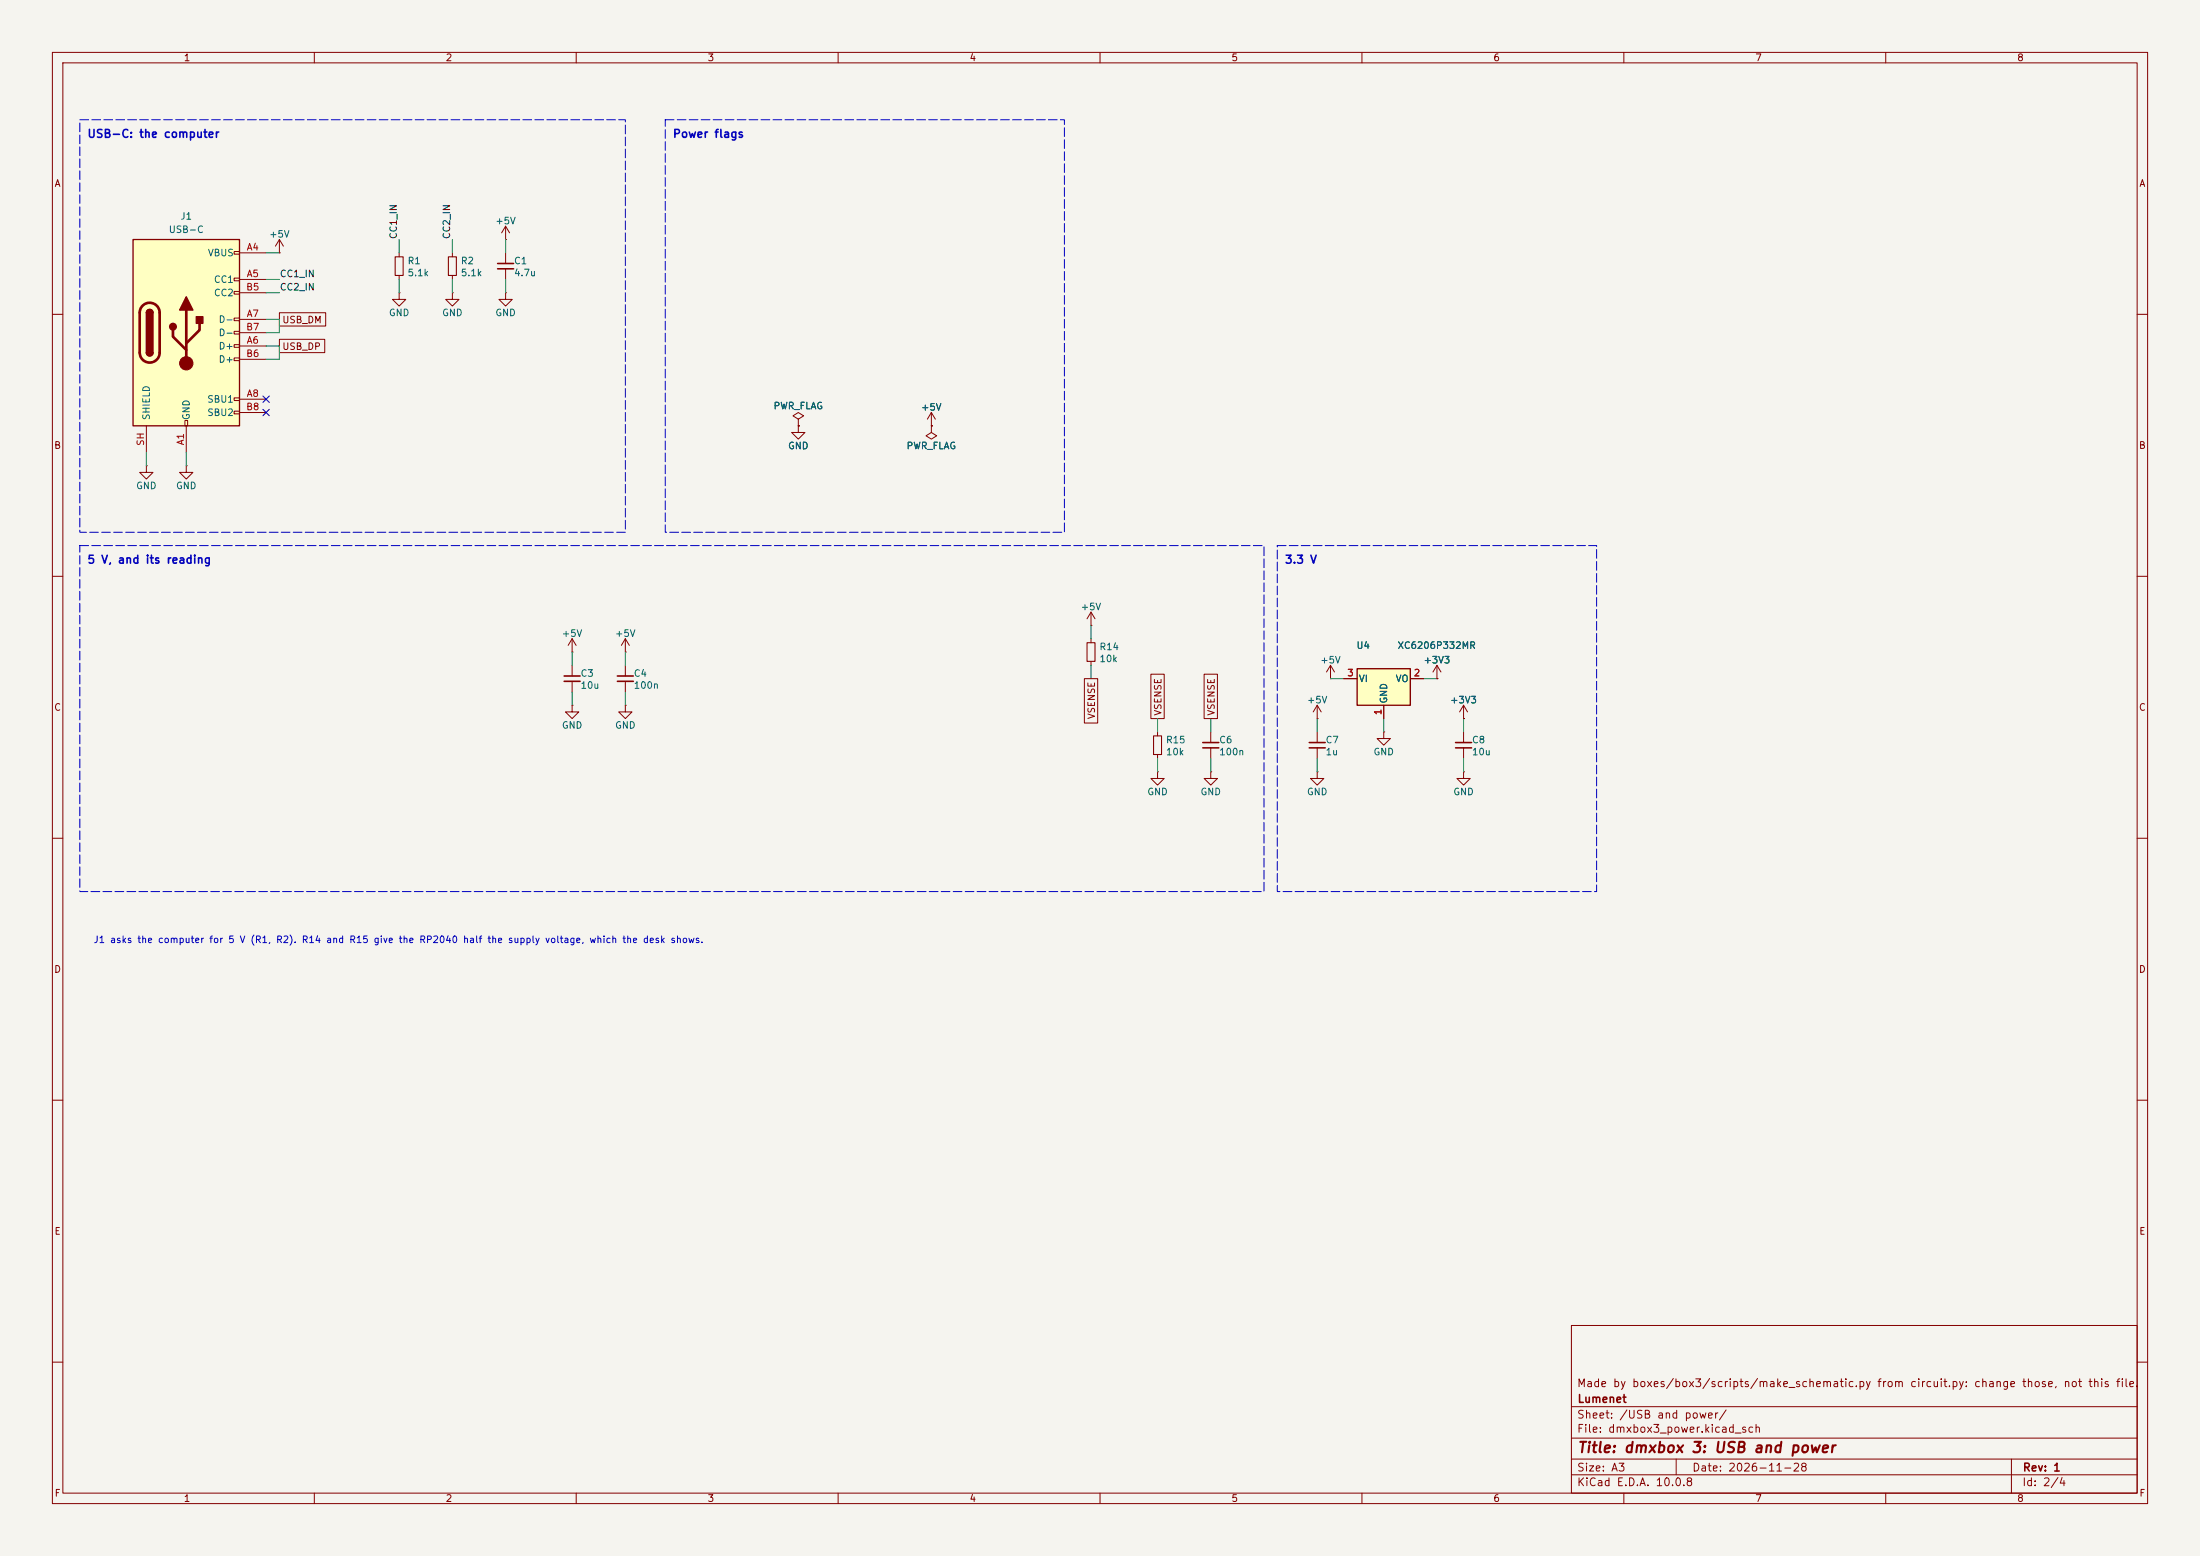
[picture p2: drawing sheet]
(kicad_sch
 (version 20250610)
 (generator "eeschema")
 (generator_version "9.99")
 (paper "A3")
 (title_block
  (title "dmxbox 3: USB and power")
  (date "2026-11-28")
  (rev "1")
  (company "Lumenet")
  (comment 1 "Made by boxes/box3/scripts/make_schematic.py from circuit.py: change those, not this file."))
 (lib_symbols
  (symbol "Connector:USB_C_Receptacle_USB2.0_16P"
   (pin_names
    (offset 1.016)) (exclude_from_sim no) (in_bom yes) (on_board yes)
   (in_pos_files yes)
   (duplicate_pin_numbers_are_jumpers no)
   (property "Reference" "J" (at 0 22.225 0) (show_name no) (do_not_autoplace no) (effects (font (size 1.27 1.27))))
   (property "Value" "USB_C_Receptacle_USB2.0_16P" (at 0 19.685 0) (show_name no) (do_not_autoplace no) (effects (font (size 1.27 1.27))))
   (property "Footprint" "" (at 3.81 0 0) (show_name no) (do_not_autoplace no) (hide yes) (effects (font (size 1.27 1.27))))
   (property "Datasheet" "https://www.usb.org/sites/default/files/documents/usb_type-c.zip" (at 3.81 0 0) (show_name no) (do_not_autoplace no) (hide yes) (effects (font (size 1.27 1.27))))
   (property "Description" "USB 2.0-only 16P Type-C Receptacle connector" (at 0 0 0) (show_name no) (do_not_autoplace no) (hide yes) (effects (font (size 1.27 1.27))))
   (symbol "USB_C_Receptacle_USB2.0_16P_0_0"
    (rectangle (start -0.254 -17.78) (end 0.254 -16.764) (stroke (width 0) (type default)) (fill (type none)))
    (rectangle (start 10.16 15.494) (end 9.144 14.986) (stroke (width 0) (type default)) (fill (type none)))
    (rectangle (start 10.16 10.414) (end 9.144 9.906) (stroke (width 0) (type default)) (fill (type none)))
    (rectangle (start 10.16 7.874) (end 9.144 7.366) (stroke (width 0) (type default)) (fill (type none)))
    (rectangle (start 10.16 2.794) (end 9.144 2.286) (stroke (width 0) (type default)) (fill (type none)))
    (rectangle (start 10.16 0.254) (end 9.144 -0.254) (stroke (width 0) (type default)) (fill (type none)))
    (rectangle (start 10.16 -2.286) (end 9.144 -2.794) (stroke (width 0) (type default)) (fill (type none)))
    (rectangle (start 10.16 -4.826) (end 9.144 -5.334) (stroke (width 0) (type default)) (fill (type none)))
    (rectangle (start 10.16 -12.446) (end 9.144 -12.954) (stroke (width 0) (type default)) (fill (type none)))
    (rectangle (start 10.16 -14.986) (end 9.144 -15.494) (stroke (width 0) (type default)) (fill (type none))))
   (symbol "USB_C_Receptacle_USB2.0_16P_0_1"
    (rectangle (start -10.16 17.78) (end 10.16 -17.78) (stroke (width 0.254) (type default)) (fill (type background)))
    (polyline (pts (xy -8.89 -3.81) (xy -8.89 3.81)) (stroke (width 0.508) (type default)) (fill (type none)))
    (rectangle (start -7.62 -3.81) (end -6.35 3.81) (stroke (width 0.254) (type default)) (fill (type outline)))
    (arc (start -7.62 3.81) (mid -6.985 4.4423) (end -6.35 3.81) (stroke (width 0.254) (type default)) (fill (type none)))
    (arc (start -7.62 3.81) (mid -6.985 4.4423) (end -6.35 3.81) (stroke (width 0.254) (type default)) (fill (type outline)))
    (arc (start -8.89 3.81) (mid -6.985 5.7067) (end -5.08 3.81) (stroke (width 0.508) (type default)) (fill (type none)))
    (arc (start -5.08 -3.81) (mid -6.985 -5.7067) (end -8.89 -3.81) (stroke (width 0.508) (type default)) (fill (type none)))
    (arc (start -6.35 -3.81) (mid -6.985 -4.4423) (end -7.62 -3.81) (stroke (width 0.254) (type default)) (fill (type none)))
    (arc (start -6.35 -3.81) (mid -6.985 -4.4423) (end -7.62 -3.81) (stroke (width 0.254) (type default)) (fill (type outline)))
    (polyline (pts (xy -5.08 3.81) (xy -5.08 -3.81)) (stroke (width 0.508) (type default)) (fill (type none)))
    (circle (center -2.54 1.143) (radius 0.635) (stroke (width 0.254) (type default)) (fill (type outline)))
    (polyline (pts (xy -1.27 4.318) (xy 0 6.858) (xy 1.27 4.318) (xy -1.27 4.318)) (stroke (width 0.254) (type default)) (fill (type outline)))
    (polyline (pts (xy 0 -2.032) (xy 2.54 0.508) (xy 2.54 1.778)) (stroke (width 0.508) (type default)) (fill (type none)))
    (polyline (pts (xy 0 -3.302) (xy -2.54 -0.762) (xy -2.54 0.508)) (stroke (width 0.508) (type default)) (fill (type none)))
    (polyline (pts (xy 0 -5.842) (xy 0 4.318)) (stroke (width 0.508) (type default)) (fill (type none)))
    (circle (center 0 -5.842) (radius 1.27) (stroke (width 0) (type default)) (fill (type outline)))
    (rectangle (start 1.905 1.778) (end 3.175 3.048) (stroke (width 0.254) (type default)) (fill (type outline))))
   (symbol "USB_C_Receptacle_USB2.0_16P_1_1"
    (pin passive line (at 0 -22.86 90) (length 5.08) (name "GND" (effects (font (size 1.27 1.27)))) (number "A1" (effects (font (size 1.27 1.27)))))
    (pin passive line (at 15.24 15.24 180) (length 5.08) (name "VBUS" (effects (font (size 1.27 1.27)))) (number "A4" (effects (font (size 1.27 1.27)))))
    (pin bidirectional line (at 15.24 10.16 180) (length 5.08) (name "CC1" (effects (font (size 1.27 1.27)))) (number "A5" (effects (font (size 1.27 1.27)))))
    (pin bidirectional line (at 15.24 -2.54 180) (length 5.08) (name "D+" (effects (font (size 1.27 1.27)))) (number "A6" (effects (font (size 1.27 1.27)))))
    (pin bidirectional line (at 15.24 2.54 180) (length 5.08) (name "D-" (effects (font (size 1.27 1.27)))) (number "A7" (effects (font (size 1.27 1.27)))))
    (pin bidirectional line (at 15.24 -12.7 180) (length 5.08) (name "SBU1" (effects (font (size 1.27 1.27)))) (number "A8" (effects (font (size 1.27 1.27)))))
    (pin passive line (at 15.24 15.24 180) (length 5.08) (hide yes) (name "VBUS" (effects (font (size 1.27 1.27)))) (number "A9" (effects (font (size 1.27 1.27)))))
    (pin passive line (at 0 -22.86 90) (length 5.08) (hide yes) (name "GND" (effects (font (size 1.27 1.27)))) (number "A12" (effects (font (size 1.27 1.27)))))
    (pin passive line (at 0 -22.86 90) (length 5.08) (hide yes) (name "GND" (effects (font (size 1.27 1.27)))) (number "B1" (effects (font (size 1.27 1.27)))))
    (pin passive line (at 15.24 15.24 180) (length 5.08) (hide yes) (name "VBUS" (effects (font (size 1.27 1.27)))) (number "B4" (effects (font (size 1.27 1.27)))))
    (pin bidirectional line (at 15.24 7.62 180) (length 5.08) (name "CC2" (effects (font (size 1.27 1.27)))) (number "B5" (effects (font (size 1.27 1.27)))))
    (pin bidirectional line (at 15.24 -5.08 180) (length 5.08) (name "D+" (effects (font (size 1.27 1.27)))) (number "B6" (effects (font (size 1.27 1.27)))))
    (pin bidirectional line (at 15.24 0 180) (length 5.08) (name "D-" (effects (font (size 1.27 1.27)))) (number "B7" (effects (font (size 1.27 1.27)))))
    (pin bidirectional line (at 15.24 -15.24 180) (length 5.08) (name "SBU2" (effects (font (size 1.27 1.27)))) (number "B8" (effects (font (size 1.27 1.27)))))
    (pin passive line (at 15.24 15.24 180) (length 5.08) (hide yes) (name "VBUS" (effects (font (size 1.27 1.27)))) (number "B9" (effects (font (size 1.27 1.27)))))
    (pin passive line (at 0 -22.86 90) (length 5.08) (hide yes) (name "GND" (effects (font (size 1.27 1.27)))) (number "B12" (effects (font (size 1.27 1.27)))))
    (pin passive line (at -7.62 -22.86 90) (length 5.08) (name "SHIELD" (effects (font (size 1.27 1.27)))) (number "SH" (effects (font (size 1.27 1.27))))))
   (embedded_fonts no))
  (symbol "Device:C_Small"
   (pin_numbers (hide yes))
   (pin_names
    (offset 0.254) (hide yes)) (exclude_from_sim no) (in_bom yes) (on_board yes)
   (in_pos_files yes)
   (duplicate_pin_numbers_are_jumpers no)
   (property "Reference" "C" (at 0.254 1.778 0) (show_name no) (do_not_autoplace no) (effects (font (size 1.27 1.27)) (justify left)))
   (property "Value" "C_Small" (at 0.254 -2.032 0) (show_name no) (do_not_autoplace no) (effects (font (size 1.27 1.27)) (justify left)))
   (property "Footprint" "" (at 0 0 0) (show_name no) (do_not_autoplace no) (hide yes) (effects (font (size 1.27 1.27))))
   (property "Datasheet" "" (at 0 0 0) (show_name no) (do_not_autoplace no) (hide yes) (effects (font (size 1.27 1.27))))
   (property "Description" "Unpolarized capacitor, small symbol" (at 0 -10.16 0) (show_name no) (do_not_autoplace no) (hide yes) (effects (font (size 1.27 1.27))))
   (symbol "C_Small_0_1"
    (polyline (pts (xy -1.524 0.508) (xy 1.524 0.508)) (stroke (width 0.3048) (type default)) (fill (type none)))
    (polyline (pts (xy -1.524 -0.508) (xy 1.524 -0.508)) (stroke (width 0.3048) (type default)) (fill (type none))))
   (symbol "C_Small_1_1"
    (pin passive line (at 0 2.54 270) (length 2.032) (name "" (effects (font (size 1.27 1.27)))) (number "1" (effects (font (size 1.27 1.27)))))
    (pin passive line (at 0 -2.54 90) (length 2.032) (name "" (effects (font (size 1.27 1.27)))) (number "2" (effects (font (size 1.27 1.27))))))
   (embedded_fonts no))
  (symbol "Device:R_Small"
   (pin_numbers (hide yes))
   (pin_names
    (offset 0.254) (hide yes)) (exclude_from_sim no) (in_bom yes) (on_board yes)
   (in_pos_files yes)
   (duplicate_pin_numbers_are_jumpers no)
   (property "Reference" "R" (at 0 0 90) (show_name no) (do_not_autoplace no) (effects (font (size 1.016 1.016))))
   (property "Value" "R_Small" (at 1.778 0 90) (show_name no) (do_not_autoplace no) (effects (font (size 1.27 1.27))))
   (property "Footprint" "" (at 0 0 0) (show_name no) (do_not_autoplace no) (hide yes) (effects (font (size 1.27 1.27))))
   (property "Datasheet" "" (at 0 0 0) (show_name no) (do_not_autoplace no) (hide yes) (effects (font (size 1.27 1.27))))
   (property "Description" "Resistor, small symbol" (at 0 0 0) (show_name no) (do_not_autoplace no) (hide yes) (effects (font (size 1.27 1.27))))
   (symbol "R_Small_0_1"
    (rectangle (start -0.762 1.778) (end 0.762 -1.778) (stroke (width 0.2032) (type default)) (fill (type none))))
   (symbol "R_Small_1_1"
    (pin passive line (at 0 2.54 270) (length 0.762) (name "" (effects (font (size 1.27 1.27)))) (number "1" (effects (font (size 1.27 1.27)))))
    (pin passive line (at 0 -2.54 90) (length 0.762) (name "" (effects (font (size 1.27 1.27)))) (number "2" (effects (font (size 1.27 1.27))))))
   (embedded_fonts no))
  (symbol "Regulator_Linear:XC6206PxxxMR"
   (pin_names
    (offset 0.254)) (exclude_from_sim no) (in_bom yes) (on_board yes)
   (in_pos_files yes)
   (duplicate_pin_numbers_are_jumpers no)
   (property "Reference" "U" (at -3.81 3.175 0) (show_name no) (do_not_autoplace no) (effects (font (size 1.27 1.27))))
   (property "Value" "XC6206PxxxMR" (at 0 3.175 0) (show_name no) (do_not_autoplace no) (effects (font (size 1.27 1.27)) (justify left)))
   (property "Footprint" "Package_TO_SOT_SMD:SOT-23-3" (at 0 5.715 0) (show_name no) (do_not_autoplace no) (hide yes) (effects (font (size 1.27 1.27)
    (italic yes))))
   (property "Datasheet" "https://www.torexsemi.com/file/xc6206/XC6206.pdf" (at 0 0 0) (show_name no) (do_not_autoplace no) (hide yes) (effects (font (size 1.27 1.27))))
   (property "Description" "Positive 60-250mA Low Dropout Regulator, Fixed Output, SOT-23" (at 0 0 0) (show_name no) (do_not_autoplace no) (hide yes) (effects (font (size 1.27 1.27))))
   (symbol "XC6206PxxxMR_0_1"
    (rectangle (start -5.08 1.905) (end 5.08 -5.08) (stroke (width 0.254) (type default)) (fill (type background))))
   (symbol "XC6206PxxxMR_1_1"
    (pin power_in line (at 0 -7.62 90) (length 2.54) (name "GND" (effects (font (size 1.27 1.27)))) (number "1" (effects (font (size 1.27 1.27)))))
    (pin power_out line (at 7.62 0 180) (length 2.54) (name "VO" (effects (font (size 1.27 1.27)))) (number "2" (effects (font (size 1.27 1.27)))))
    (pin power_in line (at -7.62 0 0) (length 2.54) (name "VI" (effects (font (size 1.27 1.27)))) (number "3" (effects (font (size 1.27 1.27))))))
   (embedded_fonts no))
  (symbol "power:+3V3"
   (power global)
   (pin_numbers (hide yes))
   (pin_names
    (offset 0) (hide yes)) (exclude_from_sim no) (in_bom yes) (on_board yes)
   (in_pos_files yes)
   (duplicate_pin_numbers_are_jumpers no)
   (property "Reference" "#PWR" (at 0 -3.81 0) (show_name no) (do_not_autoplace no) (hide yes) (effects (font (size 1.27 1.27))))
   (property "Value" "+3V3" (at 0 3.556 0) (show_name no) (do_not_autoplace no) (effects (font (size 1.27 1.27))))
   (property "Footprint" "" (at 0 0 0) (show_name no) (do_not_autoplace no) (hide yes) (effects (font (size 1.27 1.27))))
   (property "Datasheet" "" (at 0 0 0) (show_name no) (do_not_autoplace no) (hide yes) (effects (font (size 1.27 1.27))))
   (property "Description" "Power symbol creates a global label with name \"+3V3\"" (at 0 0 0) (show_name no) (do_not_autoplace no) (hide yes) (effects (font (size 1.27 1.27))))
   (symbol "+3V3_0_1"
    (polyline (pts (xy -0.762 1.27) (xy 0 2.54)) (stroke (width 0) (type default)) (fill (type none)))
    (polyline (pts (xy 0 2.54) (xy 0.762 1.27)) (stroke (width 0) (type default)) (fill (type none)))
    (polyline (pts (xy 0 0) (xy 0 2.54)) (stroke (width 0) (type default)) (fill (type none))))
   (symbol "+3V3_1_1"
    (pin power_in line (at 0 0 90) (length 0) (name "" (effects (font (size 1.27 1.27)))) (number "1" (effects (font (size 1.27 1.27))))))
   (embedded_fonts no))
  (symbol "power:+5V"
   (power global)
   (pin_numbers (hide yes))
   (pin_names
    (offset 0) (hide yes)) (exclude_from_sim no) (in_bom yes) (on_board yes)
   (in_pos_files yes)
   (duplicate_pin_numbers_are_jumpers no)
   (property "Reference" "#PWR" (at 0 -3.81 0) (show_name no) (do_not_autoplace no) (hide yes) (effects (font (size 1.27 1.27))))
   (property "Value" "+5V" (at 0 3.556 0) (show_name no) (do_not_autoplace no) (effects (font (size 1.27 1.27))))
   (property "Footprint" "" (at 0 0 0) (show_name no) (do_not_autoplace no) (hide yes) (effects (font (size 1.27 1.27))))
   (property "Datasheet" "" (at 0 0 0) (show_name no) (do_not_autoplace no) (hide yes) (effects (font (size 1.27 1.27))))
   (property "Description" "Power symbol creates a global label with name \"+5V\"" (at 0 0 0) (show_name no) (do_not_autoplace no) (hide yes) (effects (font (size 1.27 1.27))))
   (symbol "+5V_0_1"
    (polyline (pts (xy -0.762 1.27) (xy 0 2.54)) (stroke (width 0) (type default)) (fill (type none)))
    (polyline (pts (xy 0 2.54) (xy 0.762 1.27)) (stroke (width 0) (type default)) (fill (type none)))
    (polyline (pts (xy 0 0) (xy 0 2.54)) (stroke (width 0) (type default)) (fill (type none))))
   (symbol "+5V_1_1"
    (pin power_in line (at 0 0 90) (length 0) (name "" (effects (font (size 1.27 1.27)))) (number "1" (effects (font (size 1.27 1.27))))))
   (embedded_fonts no))
  (symbol "power:GND"
   (power global)
   (pin_numbers (hide yes))
   (pin_names
    (offset 0) (hide yes)) (exclude_from_sim no) (in_bom yes) (on_board yes)
   (in_pos_files yes)
   (duplicate_pin_numbers_are_jumpers no)
   (property "Reference" "#PWR" (at 0 -6.35 0) (show_name no) (do_not_autoplace no) (hide yes) (effects (font (size 1.27 1.27))))
   (property "Value" "GND" (at 0 -3.81 0) (show_name no) (do_not_autoplace no) (effects (font (size 1.27 1.27))))
   (property "Footprint" "" (at 0 0 0) (show_name no) (do_not_autoplace no) (hide yes) (effects (font (size 1.27 1.27))))
   (property "Datasheet" "" (at 0 0 0) (show_name no) (do_not_autoplace no) (hide yes) (effects (font (size 1.27 1.27))))
   (property "Description" "Power symbol creates a global label with name \"GND\" , ground" (at 0 0 0) (show_name no) (do_not_autoplace no) (hide yes) (effects (font (size 1.27 1.27))))
   (symbol "GND_0_1"
    (polyline (pts (xy 0 0) (xy 0 -1.27) (xy 1.27 -1.27) (xy 0 -2.54) (xy -1.27 -1.27) (xy 0 -1.27)) (stroke (width 0) (type default)) (fill (type none))))
   (symbol "GND_1_1"
    (pin power_in line (at 0 0 270) (length 0) (name "" (effects (font (size 1.27 1.27)))) (number "1" (effects (font (size 1.27 1.27))))))
   (embedded_fonts no))
  (symbol "power:PWR_FLAG"
   (power global)
   (pin_numbers (hide yes))
   (pin_names
    (offset 0) (hide yes)) (exclude_from_sim no) (in_bom yes) (on_board yes)
   (in_pos_files yes)
   (duplicate_pin_numbers_are_jumpers no)
   (property "Reference" "#FLG" (at 0 1.905 0) (show_name no) (do_not_autoplace no) (hide yes) (effects (font (size 1.27 1.27))))
   (property "Value" "PWR_FLAG" (at 0 3.81 0) (show_name no) (do_not_autoplace no) (effects (font (size 1.27 1.27))))
   (property "Footprint" "" (at 0 0 0) (show_name no) (do_not_autoplace no) (hide yes) (effects (font (size 1.27 1.27))))
   (property "Datasheet" "" (at 0 0 0) (show_name no) (do_not_autoplace no) (hide yes) (effects (font (size 1.27 1.27))))
   (property "Description" "Special symbol for telling ERC where power comes from" (at 0 0 0) (show_name no) (do_not_autoplace no) (hide yes) (effects (font (size 1.27 1.27))))
   (symbol "PWR_FLAG_0_0"
    (pin power_out line (at 0 0 90) (length 0) (name "" (effects (font (size 1.27 1.27)))) (number "1" (effects (font (size 1.27 1.27))))))
   (symbol "PWR_FLAG_0_1"
    (polyline (pts (xy 0 0) (xy 0 1.27) (xy -1.016 1.905) (xy 0 2.54) (xy 1.016 1.905) (xy 0 1.27)) (stroke (width 0) (type default)) (fill (type none))))
   (embedded_fonts no)))
 (symbol
  (lib_id "Connector:USB_C_Receptacle_USB2.0_16P")
  (at 35.56 63.5 0)
  (unit 1)
  (exclude_from_sim no)
  (in_bom yes)
  (on_board yes)
  (dnp no)
  (property "Reference" "J1" (at 35.56 41.27 0) (effects (font (size 1.27 1.27))))
  (property "Value" "USB-C" (at 35.56 43.81 0) (effects (font (size 1.27 1.27))))
  (property "Footprint" "Connector_USB:USB_C_Receptacle_HRO_TYPE-C-31-M-12" (at 35.56 63.5 0) (hide yes) (effects (font (size 1.27 1.27))))
  (property "LCSC" "C165948" (at 35.56 63.5 0) (hide yes) (effects (font (size 1.27 1.27))))
  (property "Fitted by" "jlc" (at 35.56 63.5 0) (hide yes) (effects (font (size 1.27 1.27))))
  (property "Description" "USB-C socket: to the computer" (at 35.56 63.5 0) (hide yes) (effects (font (size 1.27 1.27))))
  (pin "A1")
  (pin "A4")
  (pin "A5")
  (pin "A6")
  (pin "A7")
  (pin "A8")
  (pin "A9")
  (pin "A12")
  (pin "B1")
  (pin "B4")
  (pin "B5")
  (pin "B6")
  (pin "B7")
  (pin "B8")
  (pin "B9")
  (pin "B12")
  (pin "SH"))
 (no_connect
  (at 50.8 76.2))
 (no_connect
  (at 50.8 78.74))
 (wire
  (pts (xy 50.8 48.26) (xy 53.34 48.26))
  (stroke (width 0) (type default)))
 (symbol
  (lib_id "power:+5V")
  (at 53.34 48.26 0)
  (unit 1)
  (exclude_from_sim no)
  (in_bom yes)
  (on_board yes)
  (dnp no)
  (property "Reference" "#PWRP001" (at 53.34 52.07 0) (hide yes) (effects (font (size 1.27 1.27))))
  (property "Value" "+5V" (at 53.34 44.7 0) (effects (font (size 1.27 1.27))))
  (pin "1"))
 (wire
  (pts (xy 50.8 53.34) (xy 53.34 53.34))
  (stroke (width 0) (type default)))
 (label "CC1_IN"
  (at 53.34 53.34 0)
  (effects (font (size 1.27 1.27)) (justify left bottom)))
 (wire
  (pts (xy 50.8 55.88) (xy 53.34 55.88))
  (stroke (width 0) (type default)))
 (label "CC2_IN"
  (at 53.34 55.88 0)
  (effects (font (size 1.27 1.27)) (justify left bottom)))
 (wire
  (pts (xy 50.8 60.96) (xy 53.34 60.96))
  (stroke (width 0) (type default)))
 (wire
  (pts (xy 50.8 63.5) (xy 53.34 63.5))
  (stroke (width 0) (type default)))
 (wire
  (pts (xy 53.34 60.96) (xy 53.34 63.5))
  (stroke (width 0) (type default)))
 (global_label "USB_DM"
  (shape passive)
  (at 53.34 60.96 0)
  (fields_autoplaced yes)
  (effects (font (size 1.27 1.27)) (justify left))
  (property "Intersheetrefs" "${INTERSHEET_REFS}" (at 53.34 60.96 0) (effects (font (size 1.27 1.27)) (justify left) (hide yes))))
 (wire
  (pts (xy 50.8 66.04) (xy 53.34 66.04))
  (stroke (width 0) (type default)))
 (wire
  (pts (xy 50.8 68.58) (xy 53.34 68.58))
  (stroke (width 0) (type default)))
 (wire
  (pts (xy 53.34 66.04) (xy 53.34 68.58))
  (stroke (width 0) (type default)))
 (global_label "USB_DP"
  (shape passive)
  (at 53.34 66.04 0)
  (fields_autoplaced yes)
  (effects (font (size 1.27 1.27)) (justify left))
  (property "Intersheetrefs" "${INTERSHEET_REFS}" (at 53.34 66.04 0) (effects (font (size 1.27 1.27)) (justify left) (hide yes))))
 (wire
  (pts (xy 27.94 86.36) (xy 27.94 88.9))
  (stroke (width 0) (type default)))
 (symbol
  (lib_id "power:GND")
  (at 27.94 88.9 0)
  (unit 1)
  (exclude_from_sim no)
  (in_bom yes)
  (on_board yes)
  (dnp no)
  (property "Reference" "#PWRP002" (at 27.94 95.25 0) (hide yes) (effects (font (size 1.27 1.27))))
  (property "Value" "GND" (at 27.94 92.71 0) (effects (font (size 1.27 1.27))))
  (pin "1"))
 (wire
  (pts (xy 35.56 86.36) (xy 35.56 88.9))
  (stroke (width 0) (type default)))
 (symbol
  (lib_id "power:GND")
  (at 35.56 88.9 0)
  (unit 1)
  (exclude_from_sim no)
  (in_bom yes)
  (on_board yes)
  (dnp no)
  (property "Reference" "#PWRP003" (at 35.56 95.25 0) (hide yes) (effects (font (size 1.27 1.27))))
  (property "Value" "GND" (at 35.56 92.71 0) (effects (font (size 1.27 1.27))))
  (pin "1"))
 (symbol
  (lib_id "Device:R_Small")
  (at 76.2 50.8 0)
  (unit 1)
  (exclude_from_sim no)
  (in_bom yes)
  (on_board yes)
  (dnp no)
  (property "Reference" "R1" (at 77.72 49.78 0) (effects (font (size 1.27 1.27)) (justify left)))
  (property "Value" "5.1k" (at 77.72 52.07 0) (effects (font (size 1.27 1.27)) (justify left)))
  (property "Footprint" "Resistor_SMD:R_0603_1608Metric" (at 76.2 50.8 0) (hide yes) (effects (font (size 1.27 1.27))))
  (property "LCSC" "C23186" (at 76.2 50.8 0) (hide yes) (effects (font (size 1.27 1.27))))
  (property "Fitted by" "jlc" (at 76.2 50.8 0) (hide yes) (effects (font (size 1.27 1.27))))
  (property "Description" "CC1 to ground (the box asks for 5 V)" (at 76.2 50.8 0) (hide yes) (effects (font (size 1.27 1.27))))
  (pin "1")
  (pin "2"))
 (wire
  (pts (xy 76.2 48.26) (xy 76.2 45.72))
  (stroke (width 0) (type default)))
 (label "CC1_IN"
  (at 76.2 45.72 90)
  (effects (font (size 1.27 1.27)) (justify left bottom)))
 (wire
  (pts (xy 76.2 53.34) (xy 76.2 55.88))
  (stroke (width 0) (type default)))
 (symbol
  (lib_id "power:GND")
  (at 76.2 55.88 0)
  (unit 1)
  (exclude_from_sim no)
  (in_bom yes)
  (on_board yes)
  (dnp no)
  (property "Reference" "#PWRP004" (at 76.2 62.23 0) (hide yes) (effects (font (size 1.27 1.27))))
  (property "Value" "GND" (at 76.2 59.69 0) (effects (font (size 1.27 1.27))))
  (pin "1"))
 (symbol
  (lib_id "Device:R_Small")
  (at 86.36 50.8 0)
  (unit 1)
  (exclude_from_sim no)
  (in_bom yes)
  (on_board yes)
  (dnp no)
  (property "Reference" "R2" (at 87.88 49.78 0) (effects (font (size 1.27 1.27)) (justify left)))
  (property "Value" "5.1k" (at 87.88 52.07 0) (effects (font (size 1.27 1.27)) (justify left)))
  (property "Footprint" "Resistor_SMD:R_0603_1608Metric" (at 86.36 50.8 0) (hide yes) (effects (font (size 1.27 1.27))))
  (property "LCSC" "C23186" (at 86.36 50.8 0) (hide yes) (effects (font (size 1.27 1.27))))
  (property "Fitted by" "jlc" (at 86.36 50.8 0) (hide yes) (effects (font (size 1.27 1.27))))
  (property "Description" "CC2 to ground" (at 86.36 50.8 0) (hide yes) (effects (font (size 1.27 1.27))))
  (pin "1")
  (pin "2"))
 (wire
  (pts (xy 86.36 48.26) (xy 86.36 45.72))
  (stroke (width 0) (type default)))
 (label "CC2_IN"
  (at 86.36 45.72 90)
  (effects (font (size 1.27 1.27)) (justify left bottom)))
 (wire
  (pts (xy 86.36 53.34) (xy 86.36 55.88))
  (stroke (width 0) (type default)))
 (symbol
  (lib_id "power:GND")
  (at 86.36 55.88 0)
  (unit 1)
  (exclude_from_sim no)
  (in_bom yes)
  (on_board yes)
  (dnp no)
  (property "Reference" "#PWRP005" (at 86.36 62.23 0) (hide yes) (effects (font (size 1.27 1.27))))
  (property "Value" "GND" (at 86.36 59.69 0) (effects (font (size 1.27 1.27))))
  (pin "1"))
 (symbol
  (lib_id "Device:C_Small")
  (at 96.52 50.8 0)
  (unit 1)
  (exclude_from_sim no)
  (in_bom yes)
  (on_board yes)
  (dnp no)
  (property "Reference" "C1" (at 98.04 49.78 0) (effects (font (size 1.27 1.27)) (justify left)))
  (property "Value" "4.7u" (at 98.04 52.07 0) (effects (font (size 1.27 1.27)) (justify left)))
  (property "Footprint" "Capacitor_SMD:C_0603_1608Metric" (at 96.52 50.8 0) (hide yes) (effects (font (size 1.27 1.27))))
  (property "LCSC" "C19666" (at 96.52 50.8 0) (hide yes) (effects (font (size 1.27 1.27))))
  (property "Fitted by" "jlc" (at 96.52 50.8 0) (hide yes) (effects (font (size 1.27 1.27))))
  (property "Description" "5 V at the socket" (at 96.52 50.8 0) (hide yes) (effects (font (size 1.27 1.27))))
  (pin "1")
  (pin "2"))
 (wire
  (pts (xy 96.52 48.26) (xy 96.52 45.72))
  (stroke (width 0) (type default)))
 (symbol
  (lib_id "power:+5V")
  (at 96.52 45.72 0)
  (unit 1)
  (exclude_from_sim no)
  (in_bom yes)
  (on_board yes)
  (dnp no)
  (property "Reference" "#PWRP006" (at 96.52 49.53 0) (hide yes) (effects (font (size 1.27 1.27))))
  (property "Value" "+5V" (at 96.52 42.16 0) (effects (font (size 1.27 1.27))))
  (pin "1"))
 (wire
  (pts (xy 96.52 53.34) (xy 96.52 55.88))
  (stroke (width 0) (type default)))
 (symbol
  (lib_id "power:GND")
  (at 96.52 55.88 0)
  (unit 1)
  (exclude_from_sim no)
  (in_bom yes)
  (on_board yes)
  (dnp no)
  (property "Reference" "#PWRP007" (at 96.52 62.23 0) (hide yes) (effects (font (size 1.27 1.27))))
  (property "Value" "GND" (at 96.52 59.69 0) (effects (font (size 1.27 1.27))))
  (pin "1"))
 (symbol
  (lib_id "Device:C_Small")
  (at 109.22 129.54 0)
  (unit 1)
  (exclude_from_sim no)
  (in_bom yes)
  (on_board yes)
  (dnp no)
  (property "Reference" "C3" (at 110.74 128.52 0) (effects (font (size 1.27 1.27)) (justify left)))
  (property "Value" "10u" (at 110.74 130.81 0) (effects (font (size 1.27 1.27)) (justify left)))
  (property "Footprint" "Capacitor_SMD:C_0805_2012Metric" (at 109.22 129.54 0) (hide yes) (effects (font (size 1.27 1.27))))
  (property "LCSC" "C15850" (at 109.22 129.54 0) (hide yes) (effects (font (size 1.27 1.27))))
  (property "Fitted by" "jlc" (at 109.22 129.54 0) (hide yes) (effects (font (size 1.27 1.27))))
  (property "Description" "+5V" (at 109.22 129.54 0) (hide yes) (effects (font (size 1.27 1.27))))
  (pin "1")
  (pin "2"))
 (wire
  (pts (xy 109.22 127) (xy 109.22 124.46))
  (stroke (width 0) (type default)))
 (symbol
  (lib_id "power:+5V")
  (at 109.22 124.46 0)
  (unit 1)
  (exclude_from_sim no)
  (in_bom yes)
  (on_board yes)
  (dnp no)
  (property "Reference" "#PWRP008" (at 109.22 128.27 0) (hide yes) (effects (font (size 1.27 1.27))))
  (property "Value" "+5V" (at 109.22 120.9 0) (effects (font (size 1.27 1.27))))
  (pin "1"))
 (wire
  (pts (xy 109.22 132.08) (xy 109.22 134.62))
  (stroke (width 0) (type default)))
 (symbol
  (lib_id "power:GND")
  (at 109.22 134.62 0)
  (unit 1)
  (exclude_from_sim no)
  (in_bom yes)
  (on_board yes)
  (dnp no)
  (property "Reference" "#PWRP009" (at 109.22 140.97 0) (hide yes) (effects (font (size 1.27 1.27))))
  (property "Value" "GND" (at 109.22 138.43 0) (effects (font (size 1.27 1.27))))
  (pin "1"))
 (symbol
  (lib_id "Device:C_Small")
  (at 119.38 129.54 0)
  (unit 1)
  (exclude_from_sim no)
  (in_bom yes)
  (on_board yes)
  (dnp no)
  (property "Reference" "C4" (at 120.9 128.52 0) (effects (font (size 1.27 1.27)) (justify left)))
  (property "Value" "100n" (at 120.9 130.81 0) (effects (font (size 1.27 1.27)) (justify left)))
  (property "Footprint" "Capacitor_SMD:C_0603_1608Metric" (at 119.38 129.54 0) (hide yes) (effects (font (size 1.27 1.27))))
  (property "LCSC" "C14663" (at 119.38 129.54 0) (hide yes) (effects (font (size 1.27 1.27))))
  (property "Fitted by" "jlc" (at 119.38 129.54 0) (hide yes) (effects (font (size 1.27 1.27))))
  (property "Description" "+5V" (at 119.38 129.54 0) (hide yes) (effects (font (size 1.27 1.27))))
  (pin "1")
  (pin "2"))
 (wire
  (pts (xy 119.38 127) (xy 119.38 124.46))
  (stroke (width 0) (type default)))
 (symbol
  (lib_id "power:+5V")
  (at 119.38 124.46 0)
  (unit 1)
  (exclude_from_sim no)
  (in_bom yes)
  (on_board yes)
  (dnp no)
  (property "Reference" "#PWRP010" (at 119.38 128.27 0) (hide yes) (effects (font (size 1.27 1.27))))
  (property "Value" "+5V" (at 119.38 120.9 0) (effects (font (size 1.27 1.27))))
  (pin "1"))
 (wire
  (pts (xy 119.38 132.08) (xy 119.38 134.62))
  (stroke (width 0) (type default)))
 (symbol
  (lib_id "power:GND")
  (at 119.38 134.62 0)
  (unit 1)
  (exclude_from_sim no)
  (in_bom yes)
  (on_board yes)
  (dnp no)
  (property "Reference" "#PWRP011" (at 119.38 140.97 0) (hide yes) (effects (font (size 1.27 1.27))))
  (property "Value" "GND" (at 119.38 138.43 0) (effects (font (size 1.27 1.27))))
  (pin "1"))
 (symbol
  (lib_id "Device:R_Small")
  (at 208.28 124.46 0)
  (unit 1)
  (exclude_from_sim no)
  (in_bom yes)
  (on_board yes)
  (dnp no)
  (property "Reference" "R14" (at 209.8 123.44 0) (effects (font (size 1.27 1.27)) (justify left)))
  (property "Value" "10k" (at 209.8 125.73 0) (effects (font (size 1.27 1.27)) (justify left)))
  (property "Footprint" "Resistor_SMD:R_0603_1608Metric" (at 208.28 124.46 0) (hide yes) (effects (font (size 1.27 1.27))))
  (property "LCSC" "C25804" (at 208.28 124.46 0) (hide yes) (effects (font (size 1.27 1.27))))
  (property "Fitted by" "jlc" (at 208.28 124.46 0) (hide yes) (effects (font (size 1.27 1.27))))
  (property "Description" "supply voltage to the RP2040, upper half" (at 208.28 124.46 0) (hide yes) (effects (font (size 1.27 1.27))))
  (pin "1")
  (pin "2"))
 (wire
  (pts (xy 208.28 121.92) (xy 208.28 119.38))
  (stroke (width 0) (type default)))
 (symbol
  (lib_id "power:+5V")
  (at 208.28 119.38 0)
  (unit 1)
  (exclude_from_sim no)
  (in_bom yes)
  (on_board yes)
  (dnp no)
  (property "Reference" "#PWRP012" (at 208.28 123.19 0) (hide yes) (effects (font (size 1.27 1.27))))
  (property "Value" "+5V" (at 208.28 115.82 0) (effects (font (size 1.27 1.27))))
  (pin "1"))
 (wire
  (pts (xy 208.28 127) (xy 208.28 129.54))
  (stroke (width 0) (type default)))
 (global_label "VSENSE"
  (shape passive)
  (at 208.28 129.54 270)
  (fields_autoplaced yes)
  (effects (font (size 1.27 1.27)) (justify right))
  (property "Intersheetrefs" "${INTERSHEET_REFS}" (at 208.28 129.54 0) (effects (font (size 1.27 1.27)) (justify right) (hide yes))))
 (symbol
  (lib_id "Device:R_Small")
  (at 220.98 142.24 0)
  (unit 1)
  (exclude_from_sim no)
  (in_bom yes)
  (on_board yes)
  (dnp no)
  (property "Reference" "R15" (at 222.5 141.22 0) (effects (font (size 1.27 1.27)) (justify left)))
  (property "Value" "10k" (at 222.5 143.51 0) (effects (font (size 1.27 1.27)) (justify left)))
  (property "Footprint" "Resistor_SMD:R_0603_1608Metric" (at 220.98 142.24 0) (hide yes) (effects (font (size 1.27 1.27))))
  (property "LCSC" "C25804" (at 220.98 142.24 0) (hide yes) (effects (font (size 1.27 1.27))))
  (property "Fitted by" "jlc" (at 220.98 142.24 0) (hide yes) (effects (font (size 1.27 1.27))))
  (property "Description" "supply voltage to the RP2040, lower half" (at 220.98 142.24 0) (hide yes) (effects (font (size 1.27 1.27))))
  (pin "1")
  (pin "2"))
 (wire
  (pts (xy 220.98 139.7) (xy 220.98 137.16))
  (stroke (width 0) (type default)))
 (global_label "VSENSE"
  (shape passive)
  (at 220.98 137.16 90)
  (fields_autoplaced yes)
  (effects (font (size 1.27 1.27)) (justify left))
  (property "Intersheetrefs" "${INTERSHEET_REFS}" (at 220.98 137.16 0) (effects (font (size 1.27 1.27)) (justify left) (hide yes))))
 (wire
  (pts (xy 220.98 144.78) (xy 220.98 147.32))
  (stroke (width 0) (type default)))
 (symbol
  (lib_id "power:GND")
  (at 220.98 147.32 0)
  (unit 1)
  (exclude_from_sim no)
  (in_bom yes)
  (on_board yes)
  (dnp no)
  (property "Reference" "#PWRP013" (at 220.98 153.67 0) (hide yes) (effects (font (size 1.27 1.27))))
  (property "Value" "GND" (at 220.98 151.13 0) (effects (font (size 1.27 1.27))))
  (pin "1"))
 (symbol
  (lib_id "Device:C_Small")
  (at 231.14 142.24 0)
  (unit 1)
  (exclude_from_sim no)
  (in_bom yes)
  (on_board yes)
  (dnp no)
  (property "Reference" "C6" (at 232.66 141.22 0) (effects (font (size 1.27 1.27)) (justify left)))
  (property "Value" "100n" (at 232.66 143.51 0) (effects (font (size 1.27 1.27)) (justify left)))
  (property "Footprint" "Capacitor_SMD:C_0603_1608Metric" (at 231.14 142.24 0) (hide yes) (effects (font (size 1.27 1.27))))
  (property "LCSC" "C14663" (at 231.14 142.24 0) (hide yes) (effects (font (size 1.27 1.27))))
  (property "Fitted by" "jlc" (at 231.14 142.24 0) (hide yes) (effects (font (size 1.27 1.27))))
  (property "Description" "supply voltage reading" (at 231.14 142.24 0) (hide yes) (effects (font (size 1.27 1.27))))
  (pin "1")
  (pin "2"))
 (wire
  (pts (xy 231.14 139.7) (xy 231.14 137.16))
  (stroke (width 0) (type default)))
 (global_label "VSENSE"
  (shape passive)
  (at 231.14 137.16 90)
  (fields_autoplaced yes)
  (effects (font (size 1.27 1.27)) (justify left))
  (property "Intersheetrefs" "${INTERSHEET_REFS}" (at 231.14 137.16 0) (effects (font (size 1.27 1.27)) (justify left) (hide yes))))
 (wire
  (pts (xy 231.14 144.78) (xy 231.14 147.32))
  (stroke (width 0) (type default)))
 (symbol
  (lib_id "power:GND")
  (at 231.14 147.32 0)
  (unit 1)
  (exclude_from_sim no)
  (in_bom yes)
  (on_board yes)
  (dnp no)
  (property "Reference" "#PWRP014" (at 231.14 153.67 0) (hide yes) (effects (font (size 1.27 1.27))))
  (property "Value" "GND" (at 231.14 151.13 0) (effects (font (size 1.27 1.27))))
  (pin "1"))
 (symbol
  (lib_id "Regulator_Linear:XC6206PxxxMR")
  (at 264.16 129.54 0)
  (unit 1)
  (exclude_from_sim no)
  (in_bom yes)
  (on_board yes)
  (dnp no)
  (property "Reference" "U4" (at 261.62 123.19 0) (effects (font (size 1.27 1.27)) (justify right)))
  (property "Value" "XC6206P332MR" (at 266.7 123.19 0) (effects (font (size 1.27 1.27)) (justify left)))
  (property "Footprint" "Package_TO_SOT_SMD:SOT-23-3" (at 264.16 129.54 0) (hide yes) (effects (font (size 1.27 1.27))))
  (property "LCSC" "C5446" (at 264.16 129.54 0) (hide yes) (effects (font (size 1.27 1.27))))
  (property "Fitted by" "jlc" (at 264.16 129.54 0) (hide yes) (effects (font (size 1.27 1.27))))
  (property "Description" "3.3 V regulator, 200 mA" (at 264.16 129.54 0) (hide yes) (effects (font (size 1.27 1.27))))
  (pin "1")
  (pin "2")
  (pin "3"))
 (wire
  (pts (xy 271.78 129.54) (xy 274.32 129.54))
  (stroke (width 0) (type default)))
 (symbol
  (lib_id "power:+3V3")
  (at 274.32 129.54 0)
  (unit 1)
  (exclude_from_sim no)
  (in_bom yes)
  (on_board yes)
  (dnp no)
  (property "Reference" "#PWRP015" (at 274.32 133.35 0) (hide yes) (effects (font (size 1.27 1.27))))
  (property "Value" "+3V3" (at 274.32 125.98 0) (effects (font (size 1.27 1.27))))
  (pin "1"))
 (wire
  (pts (xy 256.54 129.54) (xy 254 129.54))
  (stroke (width 0) (type default)))
 (symbol
  (lib_id "power:+5V")
  (at 254 129.54 0)
  (unit 1)
  (exclude_from_sim no)
  (in_bom yes)
  (on_board yes)
  (dnp no)
  (property "Reference" "#PWRP016" (at 254 133.35 0) (hide yes) (effects (font (size 1.27 1.27))))
  (property "Value" "+5V" (at 254 125.98 0) (effects (font (size 1.27 1.27))))
  (pin "1"))
 (wire
  (pts (xy 264.16 137.16) (xy 264.16 139.7))
  (stroke (width 0) (type default)))
 (symbol
  (lib_id "power:GND")
  (at 264.16 139.7 0)
  (unit 1)
  (exclude_from_sim no)
  (in_bom yes)
  (on_board yes)
  (dnp no)
  (property "Reference" "#PWRP017" (at 264.16 146.05 0) (hide yes) (effects (font (size 1.27 1.27))))
  (property "Value" "GND" (at 264.16 143.51 0) (effects (font (size 1.27 1.27))))
  (pin "1"))
 (symbol
  (lib_id "Device:C_Small")
  (at 251.46 142.24 0)
  (unit 1)
  (exclude_from_sim no)
  (in_bom yes)
  (on_board yes)
  (dnp no)
  (property "Reference" "C7" (at 252.98 141.22 0) (effects (font (size 1.27 1.27)) (justify left)))
  (property "Value" "1u" (at 252.98 143.51 0) (effects (font (size 1.27 1.27)) (justify left)))
  (property "Footprint" "Capacitor_SMD:C_0603_1608Metric" (at 251.46 142.24 0) (hide yes) (effects (font (size 1.27 1.27))))
  (property "LCSC" "C15849" (at 251.46 142.24 0) (hide yes) (effects (font (size 1.27 1.27))))
  (property "Fitted by" "jlc" (at 251.46 142.24 0) (hide yes) (effects (font (size 1.27 1.27))))
  (property "Description" "regulator input" (at 251.46 142.24 0) (hide yes) (effects (font (size 1.27 1.27))))
  (pin "1")
  (pin "2"))
 (wire
  (pts (xy 251.46 139.7) (xy 251.46 137.16))
  (stroke (width 0) (type default)))
 (symbol
  (lib_id "power:+5V")
  (at 251.46 137.16 0)
  (unit 1)
  (exclude_from_sim no)
  (in_bom yes)
  (on_board yes)
  (dnp no)
  (property "Reference" "#PWRP018" (at 251.46 140.97 0) (hide yes) (effects (font (size 1.27 1.27))))
  (property "Value" "+5V" (at 251.46 133.6 0) (effects (font (size 1.27 1.27))))
  (pin "1"))
 (wire
  (pts (xy 251.46 144.78) (xy 251.46 147.32))
  (stroke (width 0) (type default)))
 (symbol
  (lib_id "power:GND")
  (at 251.46 147.32 0)
  (unit 1)
  (exclude_from_sim no)
  (in_bom yes)
  (on_board yes)
  (dnp no)
  (property "Reference" "#PWRP019" (at 251.46 153.67 0) (hide yes) (effects (font (size 1.27 1.27))))
  (property "Value" "GND" (at 251.46 151.13 0) (effects (font (size 1.27 1.27))))
  (pin "1"))
 (symbol
  (lib_id "Device:C_Small")
  (at 279.4 142.24 0)
  (unit 1)
  (exclude_from_sim no)
  (in_bom yes)
  (on_board yes)
  (dnp no)
  (property "Reference" "C8" (at 280.92 141.22 0) (effects (font (size 1.27 1.27)) (justify left)))
  (property "Value" "10u" (at 280.92 143.51 0) (effects (font (size 1.27 1.27)) (justify left)))
  (property "Footprint" "Capacitor_SMD:C_0603_1608Metric" (at 279.4 142.24 0) (hide yes) (effects (font (size 1.27 1.27))))
  (property "LCSC" "C19702" (at 279.4 142.24 0) (hide yes) (effects (font (size 1.27 1.27))))
  (property "Fitted by" "jlc" (at 279.4 142.24 0) (hide yes) (effects (font (size 1.27 1.27))))
  (property "Description" "+3V3" (at 279.4 142.24 0) (hide yes) (effects (font (size 1.27 1.27))))
  (pin "1")
  (pin "2"))
 (wire
  (pts (xy 279.4 139.7) (xy 279.4 137.16))
  (stroke (width 0) (type default)))
 (symbol
  (lib_id "power:+3V3")
  (at 279.4 137.16 0)
  (unit 1)
  (exclude_from_sim no)
  (in_bom yes)
  (on_board yes)
  (dnp no)
  (property "Reference" "#PWRP020" (at 279.4 140.97 0) (hide yes) (effects (font (size 1.27 1.27))))
  (property "Value" "+3V3" (at 279.4 133.6 0) (effects (font (size 1.27 1.27))))
  (pin "1"))
 (wire
  (pts (xy 279.4 144.78) (xy 279.4 147.32))
  (stroke (width 0) (type default)))
 (symbol
  (lib_id "power:GND")
  (at 279.4 147.32 0)
  (unit 1)
  (exclude_from_sim no)
  (in_bom yes)
  (on_board yes)
  (dnp no)
  (property "Reference" "#PWRP021" (at 279.4 153.67 0) (hide yes) (effects (font (size 1.27 1.27))))
  (property "Value" "GND" (at 279.4 151.13 0) (effects (font (size 1.27 1.27))))
  (pin "1"))
 (symbol
  (lib_id "power:PWR_FLAG")
  (at 152.4 81.28 0)
  (unit 1)
  (exclude_from_sim no)
  (in_bom yes)
  (on_board yes)
  (dnp no)
  (property "Reference" "#FLGP22" (at 152.4 79.38 0) (hide yes) (effects (font (size 1.27 1.27))))
  (property "Value" "PWR_FLAG" (at 152.4 77.47 0) (effects (font (size 1.27 1.27))))
  (pin "1"))
 (symbol
  (lib_id "power:GND")
  (at 152.4 81.28 0)
  (unit 1)
  (exclude_from_sim no)
  (in_bom yes)
  (on_board yes)
  (dnp no)
  (property "Reference" "#PWRP023" (at 152.4 87.63 0) (hide yes) (effects (font (size 1.27 1.27))))
  (property "Value" "GND" (at 152.4 85.09 0) (effects (font (size 1.27 1.27))))
  (pin "1"))
 (symbol
  (lib_id "power:PWR_FLAG")
  (at 177.8 81.28 180)
  (unit 1)
  (exclude_from_sim no)
  (in_bom yes)
  (on_board yes)
  (dnp no)
  (property "Reference" "#FLGP24" (at 177.8 83.19 0) (hide yes) (effects (font (size 1.27 1.27))))
  (property "Value" "PWR_FLAG" (at 177.8 85.09 0) (effects (font (size 1.27 1.27))))
  (pin "1"))
 (symbol
  (lib_id "power:+5V")
  (at 177.8 81.28 0)
  (unit 1)
  (exclude_from_sim no)
  (in_bom yes)
  (on_board yes)
  (dnp no)
  (property "Reference" "#PWRP025" (at 177.8 85.09 0) (hide yes) (effects (font (size 1.27 1.27))))
  (property "Value" "+5V" (at 177.8 77.72 0) (effects (font (size 1.27 1.27))))
  (pin "1"))
 (rectangle
  (start 15.24 22.86)
  (end 119.38 101.6)
  (stroke (width 0) (type dash))
  (fill (type none)))
 (text "USB-C: the computer"
  (exclude_from_sim no)
  (at 16.51 26.67 0)
  (effects (font (size 1.524 1.524)
    (bold yes)) (justify left bottom)))
 (rectangle
  (start 127 22.86)
  (end 203.2 101.6)
  (stroke (width 0) (type dash))
  (fill (type none)))
 (text "Power flags"
  (exclude_from_sim no)
  (at 128.27 26.67 0)
  (effects (font (size 1.524 1.524)
    (bold yes)) (justify left bottom)))
 (rectangle
  (start 15.24 104.14)
  (end 241.3 170.18)
  (stroke (width 0) (type dash))
  (fill (type none)))
 (text "5 V, and its reading"
  (exclude_from_sim no)
  (at 16.51 107.95 0)
  (effects (font (size 1.524 1.524)
    (bold yes)) (justify left bottom)))
 (rectangle
  (start 243.84 104.14)
  (end 304.8 170.18)
  (stroke (width 0) (type dash))
  (fill (type none)))
 (text "3.3 V"
  (exclude_from_sim no)
  (at 245.11 107.95 0)
  (effects (font (size 1.524 1.524)
    (bold yes)) (justify left bottom)))
 (text "J1 asks the computer for 5 V (R1, R2). R14 and R15 give the RP2040 half the supply voltage, which the desk shows."
  (exclude_from_sim no)
  (at 17.78 180.34 0)
  (effects (font (size 1.27 1.27)) (justify left bottom)))
 (embedded_fonts no))
